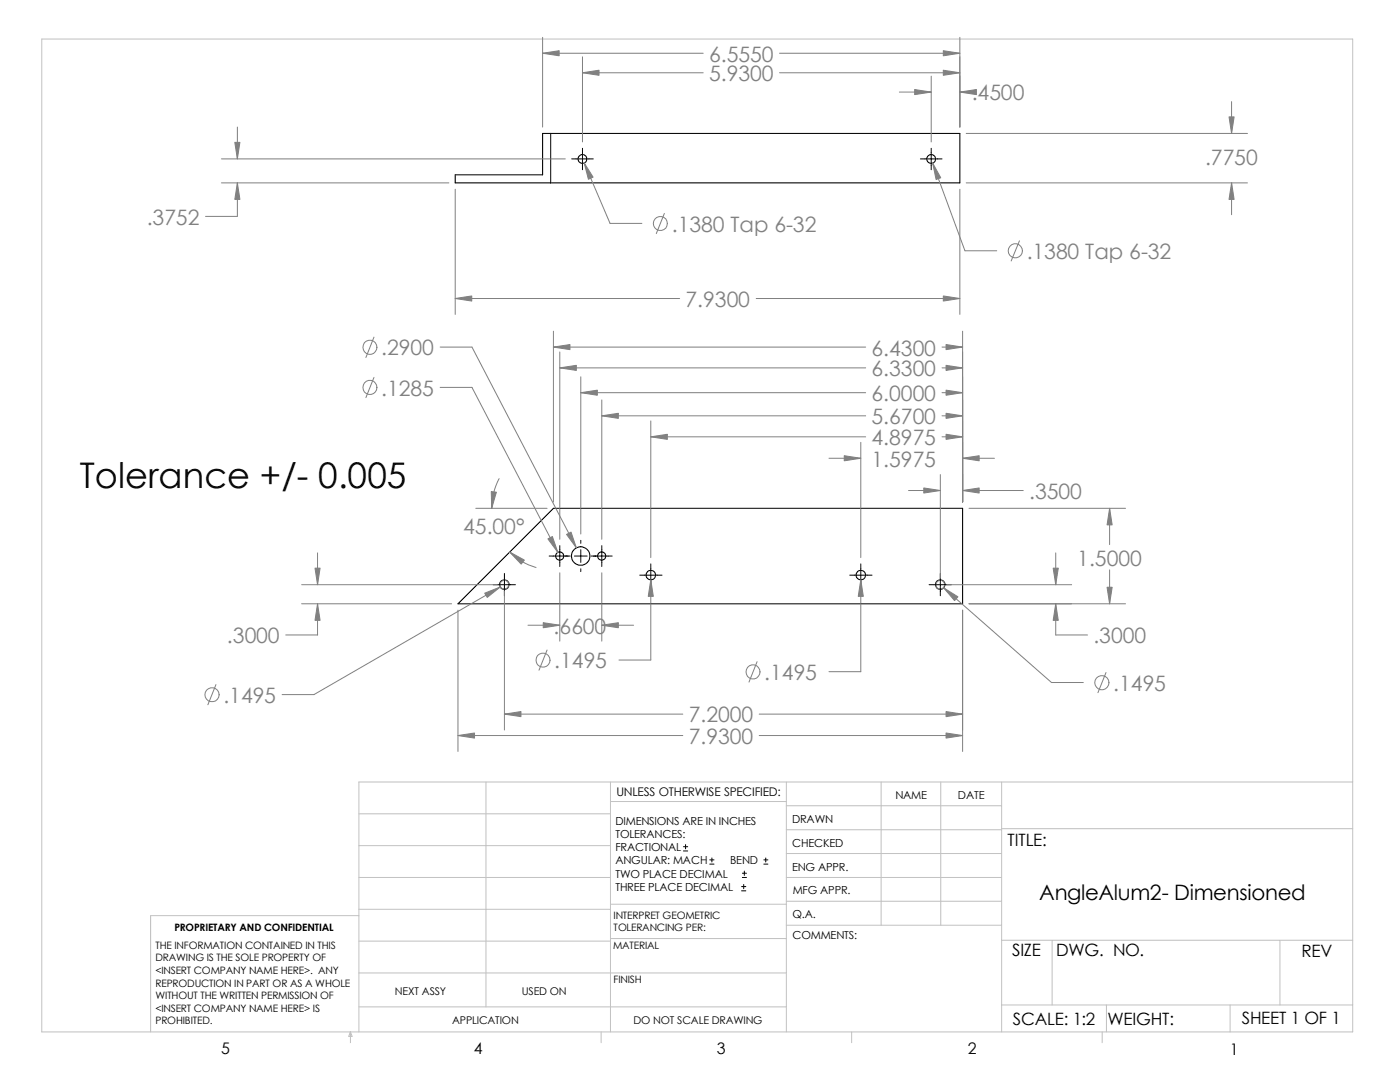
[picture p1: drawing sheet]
<svg xmlns="http://www.w3.org/2000/svg" width="279mm" height="216mm" viewBox="0 0 279 216" stroke-linecap="round" stroke-linejoin="round" font-family="sans-serif">
<g fill="none" stroke="#c0c0c0" stroke-width=".2">
<path d="M8.3 7.8h261.7v198.1h-261.7zM97 156v44.9M121.8 159.9h35.1M121.8 156v49.9M156.9 156v49.9M175.9 156v28.6M187.7 156v28.6M199.9 156v49.9M270 156h-198.4v49.9M71.6 175.1h50.2M71.6 168.7h50.2M71.6 162.4h50.2"/>
<path d="M156.9 170.3h43M156.9 165.6h43M156.9 175.1h43M156.9 179.8h43M156.9 160.8h43M199.9 165.4h70.1M71.6 181.4h50.2M71.6 187.8h50.2M71.6 194.1h85.3M71.6 182.7h-41.5v23.2M121.8 187.3h35.1M121.8 180.4h35.1"/>
<path d="M156.9 184.6h43M199.9 187.6h70.1M210 187.6v12.9M255.4 187.6v12.9M69.9 205.9l.4 .9h-.7zM69.9 205.9v2.2M71.6 200.9h85.3M120 205.9v2.2M170 205.9v2.2M199.9 200.5h70.1M220 205.9v2.2M220.8 200.5v5.4"/>
<path d="M245.5 200.5v5.4"/>
</g>
<g fill="none" stroke="#000" stroke-width=".21">
<path d="M90.8 34.9h17.5v-8.3h83.3v9.9h-100.8zM109.9 26.6v9.9M110.4 101.4h81.7v19.1h-100.7z"/>
<circle cx="116.2" cy="31.7" r=".88"/>
<circle cx="185.8" cy="31.7" r=".88"/>
<circle cx="100.6" cy="116.6" r=".95"/>
<circle cx="111.7" cy="111" r=".81"/>
<circle cx="115.9" cy="110.9" r="1.86"/>
<circle cx="120.1" cy="111" r=".81"/>
<circle cx="129.9" cy="114.7" r=".95"/>
<circle cx="171.8" cy="114.7" r=".95"/>
<circle cx="187.6" cy="116.6" r=".95"/>
</g>
<g fill="none" stroke="#808080" stroke-width=".2">
<path d="M108.3 10.6h32M108.3 7.5v17.9M116.2 11.3v17M116.2 14.5h24.1M155.6 10.6h36M155.6 14.5h36M179.5 18.4h6.3M185.8 15.2v13.1M191.6 7.5v17.9M191.6 18.4h1.1M44.2 36.5h45.4M44.2 31.7h68.6"/>
<path d="M47.4 25.4v6.3M47.4 36.5v6.7h-6.4M90.8 37.8v24.9M116.6 32.5l5.2 12.1h6.3M186.1 32.6l6.5 17.4h6.3M191.6 37.8v24.9M192.8 36.5h56.2M192.8 26.6h56.2M245.8 20.3v6.3M245.8 36.5v6.3M90.8 59.6h44.8M132.6 42.6l-1.6 4"/>
<path d="M150.9 59.6h40.7M203.5 48l-1.7 4.1M74.6 67.3l-1.6 4M74.6 75.3l-1.6 4M87.8 69.3h6.4l20.8 40M87.8 77.3h6.4l17.1 32.9M110.4 69.3h62.4M110.4 66.1v34.1M111.7 73.4h61.1M111.7 70.2v37.4M115.9 78.4h56.9M115.9 75.2v31.4"/>
<path d="M120.1 79.8v27.8M188 78.4h4.1M188 73.4h4.1M188 69.3h4.1M192.1 66.1v34.1M99.6 95.5a12.8 12.8 0 0 0-1.5 5.9M120.1 83h52.7M129.9 87.2h42.9M129.9 84v27.3M165.4 91.4h6.4M171.8 88.3v23M181.3 97.9h6.4"/>
<path d="M187.7 94.7v20.7M188 87.2h4.1M188 83h4.1M192.1 97.9h12.1M192.1 91.4h6.4M60.2 116.7h39.2M63.4 110.3v6.4M95 101.4h14.2M99.8 117.1l-37.1 21.5h-6.4M100.7 117.9v27.8M101.7 110.2a12.4 12.4 0 0 0 5.3 3M111.7 114.3v13.6"/>
<path d="M120.1 114.3v13.6M129.9 115.7v16h-6.4M171.8 115.7v18.3h-6.4M188.3 117.3l21.5 18.9h6.4M188.9 116.7h25M193.4 101.4h31.2M210.7 110.3v6.4M221.4 101.4v7.3M221.4 113.7v6.8M43.1 136.6l-1.6 4M60.2 120.5h29.9M63.4 120.5v6.2h-6.4"/>
<path d="M91.4 121.8v28.1M105.4 124.8h6.3M109.2 129.7l-1.6 4M120.1 124.8h6.3M151.1 132l-1.6 4.1M192.1 121.8v28.1M193.4 120.5h31.2M210.7 120.5v6.2h6.3M220.7 134.2l-1.6 4M91.4 146.8h44.9M100.7 142.5h35.6M151.5 146.8h40.6"/>
<path d="M151.5 142.5h40.6"/>
<circle cx="131.8" cy="44.6" r="1.4"/>
<circle cx="202.6" cy="50" r="1.41"/>
<circle cx="73.8" cy="77.3" r="1.41"/>
<circle cx="73.8" cy="69.3" r="1.41"/>
<circle cx="100.7" cy="116.7" r=".88"/>
<circle cx="187.7" cy="116.7" r=".88"/>
<circle cx="42.3" cy="138.6" r="1.41"/>
<circle cx="108.4" cy="131.7" r="1.4"/>
<circle cx="150.3" cy="134.1" r="1.41"/>
<circle cx="219.9" cy="136.2" r="1.41"/>
</g>
<g fill="none" stroke="#000" stroke-width=".2">
<path d="M114.1 31.7h4.3M116.2 29.6v4.3M183.7 31.7h4.3M185.8 29.6v4.3M98.4 116.7h4.5M100.7 114.4v4.5M109.6 111h4.2M111.7 108.9v4.1M114.6 111h2.6M115.9 107.8v.6M115.9 109.7v2.5M115.9 113.5v.5"/>
<path d="M118 111h4.2M120.1 108.9v4.1M127.7 114.8h4.4M129.9 112.5v4.5M169.6 114.8h4.4M171.8 112.5v4.5M185.4 116.7h4.5M187.7 114.4v4.5M136.4 169.8h.8M136.4 169h.8M136.8 168.5v.9M141.6 172.4h.9"/>
<path d="M141.6 171.6h.9M142.1 171.2v.8M148 177.8h.8M148 176.9h.8M148.2 175.1h.8M148.2 174.2h.8M148.4 176.5v.8M148.5 173.8v.9M152.4 172.4h.8M152.4 171.6h.8M152.8 171.2v.8"/>
</g>
<g fill="#808080" stroke="#808080" stroke-width=".2">
<path d="M129.9 87.2l3.3-.5v1z"/>
<path d="M188.8 86.7l3.3 .5-3.3 .5z"/>
<path d="M188.8 146.3l3.3 .5-3.3 .5z"/>
<path d="M91.4 146.8l3.3-.5v1z"/>
<path d="M188.3 117.3l2.9 1.8-.7 .7z"/>
<path d="M108.4 124.2l3.3 .6-3.3 .5z"/>
<path d="M101.7 110.2l2.9 1.6-.6 .8z"/>
<path d="M98 98.1l1.1 .1-1 3.2z"/>
<path d="M220.9 117.2h1.1l-.6 3.3z"/>
<path d="M129.9 115.7l.5 3.3h-1z"/>
<path d="M171.8 115.7l.5 3.3h-1z"/>
<path d="M221.4 101.4l.6 3.3h-1.1z"/>
<path d="M188.8 77.9l3.3 .5-3.3 .5z"/>
<path d="M115.9 78.4l3.3-.5v1z"/>
<path d="M188.8 82.5l3.3 .5-3.3 .5z"/>
<path d="M120.1 83l3.3-.5v1z"/>
<path d="M188.8 72.9l3.3 .5-3.3 .5z"/>
<path d="M111.7 73.4l3.3-.5v1z"/>
<path d="M192.1 97.9l3.3-.5v1z"/>
<path d="M184.4 97.4l3.3 .5-3.3 .5z"/>
<path d="M188.8 142l3.3 .5-3.3 .5z"/>
<path d="M100.7 142.5l3.3-.5v1z"/>
<path d="M63.4 120.5l.5 3.3h-1z"/>
<path d="M62.9 113.4h1l-.5 3.3z"/>
<path d="M210.7 120.5l.5 3.3h-1z"/>
<path d="M113.1 106.6l.9-.4 1 3.1z"/>
<path d="M109.3 107.5l.9-.4 1.1 3.1z"/>
<path d="M210.2 113.4h1l-.5 3.3z"/>
<path d="M120.1 124.8l3.3-.6v1.1z"/>
<path d="M96.7 118.4l3.1-1.3-2.6 2.1z"/>
<path d="M110.4 69.3l3.3-.6v1.1z"/>
<path d="M188.8 68.7l3.3 .6-3.3 .5z"/>
<path d="M168.5 90.9l3.3 .5-3.3 .5z"/>
<path d="M192.1 91.4l3.3-.5v1z"/>
<path d="M182.5 17.9l3.3 .5-3.3 .5z"/>
<path d="M191.6 18.4l3.3-.5v1z"/>
<path d="M188.3 59.1l3.3 .5-3.3 .5z"/>
<path d="M90.8 59.6l3.3-.5v1z"/>
<path d="M188.3 10.1l3.3 .5-3.3 .5z"/>
<path d="M108.3 10.6l3.3-.5v1z"/>
<path d="M245.8 36.5l.5 3.3h-1z"/>
<path d="M186.1 32.6l1.6 2.9-.9 .3z"/>
<path d="M116.6 32.5l1.8 2.8-1 .5z"/>
<path d="M245.3 23.3h1l-.5 3.3z"/>
<path d="M47.4 36.5l.5 3.3h-1z"/>
<path d="M46.9 28.4h1l-.5 3.3z"/>
<path d="M116.2 14.5l3.3-.5v1z"/>
<path d="M188.3 14l3.3 .5-3.3 .5z"/>
</g>
<text font-size="7" x="15.9" y="97.3">Tolerance +/- 0.005</text>
<g font-size="4.2" fill="#808080">
<text x="141.5" y="12.3">6.5550</text>
<text x="141.5" y="16.2">5.9300</text>
<text x="193.9" y="20">.4500</text>
<text x="240.5" y="32.9">.7750</text>
<text x="29.3" y="44.8">.3752</text>
<text x="134.1" y="46.2">.1380 Tap 6-32</text>
<text x="204.9" y="51.7">.1380 Tap 6-32</text>
<text x="136.8" y="61.2">7.9300</text>
<text x="76.1" y="70.9">.2900</text>
<text x="173.9" y="71">6.4300</text>
<text x="173.9" y="75.1">6.3300</text>
<text x="76.1" y="79">.1285</text>
<text x="173.9" y="80.1">6.0000</text>
<text x="173.9" y="88.9">4.8975</text>
<text x="173.9" y="84.6">5.6700</text>
<text x="173.9" y="93.1">1.5975</text>
<text x="205.4" y="99.6">.3500</text>
<text x="92.4" y="106.5">45.00°</text>
<text x="215" y="112.9">1.5000</text>
<text x="45.3" y="128.4">.3000</text>
<text x="110.5" y="126.4">.6600</text>
<text x="218.2" y="128.4">.3000</text>
<text x="110.6" y="133.3">.1495</text>
<text x="152.5" y="135.7">.1495</text>
<text x="222.2" y="137.8">.1495</text>
<text x="44.6" y="140.3">.1495</text>
<text x="137.4" y="148.5">7.9300</text>
<text x="137.4" y="144.1">7.2000</text>
</g>
<text font-size="4.2" x="207.4" y="179.5">AngleAlum2- Dimensioned</text>
<g font-size="3.4">
<text x="201.1" y="168.8">TITLE:</text>
<text x="202" y="190.8">SIZE</text>
<text x="210.8" y="190.8">DWG. NO.</text>
<text x="259.8" y="191">REV</text>
<text x="202.1" y="204.4">SCALE: 1:2</text>
<text x="221" y="204.5">WEIGHT:</text>
<text x="247.8" y="204.4">SHEET 1 OF 1</text>
</g>
<g font-size="3.2">
<text x="44.2" y="210.4">5</text>
<text x="94.6" y="210.3">4</text>
<text x="143" y="210.4">3</text>
<text x="193.2" y="210.4">2</text>
<text x="245.4" y="210.6">1</text>
</g>
<text font-size="2.4" x="123" y="158.9">UNLESS OTHERWISE SPECIFIED:</text>
<g font-size="2.2">
<text x="178.7" y="159.4">NAME</text>
<text x="191.2" y="159.4">DATE</text>
<text x="122.8" y="164.5">DIMENSIONS ARE IN INCHES</text>
<text x="122.8" y="167.2">TOLERANCES:</text>
<text x="158.1" y="164.2">DRAWN</text>
<text x="122.8" y="169.8">FRACTIONAL</text>
<text x="122.8" y="172.5">ANGULAR: MACH</text>
<text x="145.7" y="172.5">BEND</text>
<text x="158.1" y="173.7">ENG APPR.</text>
<text x="158.1" y="169.1">CHECKED</text>
<text x="122.8" y="175.1">TWO PLACE DECIMAL</text>
<text x="122.8" y="177.8">THREE PLACE DECIMAL</text>
<text x="158.2" y="178.5">MFG APPR.</text>
<text x="158.2" y="183.2">Q.A.</text>
<text x="158.2" y="187.4">COMMENTS:</text>
</g>
<g font-size="2.1">
<text x="78.8" y="198.5">NEXT ASSY</text>
<text x="104.1" y="198.5">USED ON</text>
<text x="90.2" y="204.3">APPLICATION</text>
<text x="126.4" y="204.3">DO NOT SCALE DRAWING</text>
</g>
<g font-size="2">
<text x="34.8" y="185.7">PROPRIETARY AND CONFIDENTIAL</text>
<text x="122.5" y="183.3">INTERPRET GEOMETRIC</text>
<text x="122.5" y="185.8">TOLERANCING PER:</text>
<text x="31" y="189.3">THE INFORMATION CONTAINED IN THIS</text>
<text x="31" y="191.8">DRAWING IS THE SOLE PROPERTY OF</text>
<text x="122.3" y="189.4">MATERIAL</text>
<text x="31" y="194.3">&lt;INSERT COMPANY NAME HERE&gt;. ANY</text>
<text x="31" y="196.8">REPRODUCTION IN PART OR AS A WHOLE</text>
<text x="122.4" y="196.2">FINISH</text>
<text x="31" y="199.3">WITHOUT THE WRITTEN PERMISSION OF</text>
<text x="31" y="201.9">&lt;INSERT COMPANY NAME HERE&gt; IS</text>
<text x="31" y="204.4">PROHIBITED.</text>
</g>
</svg>
